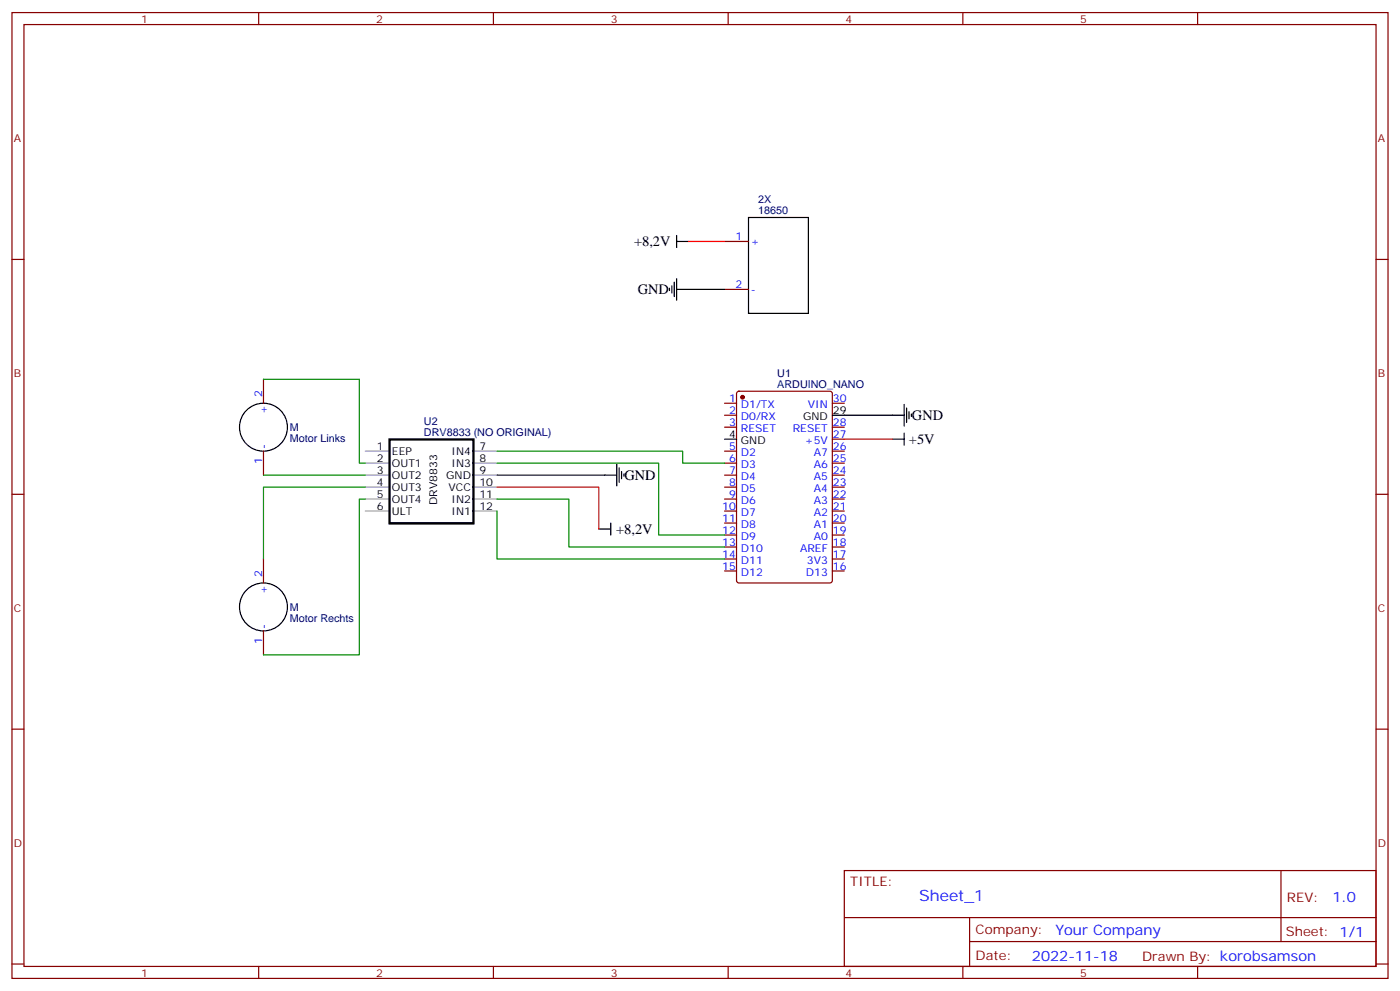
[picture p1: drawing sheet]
<svg xmlns="http://www.w3.org/2000/svg" width="412mm" height="292mm" viewBox="0 0 412 292" stroke-linecap="round" stroke-linejoin="round" font-family="sans-serif">
<g fill="none" stroke="#870000" stroke-width=".35">
<path d="M3.5 3.7h405.4v284.3h-405.4zM7.1 7.2h398.2v277.3h-398.2zM76.2 3.7v3.5M145.3 3.7v3.5M214.5 3.7v3.5M283.6 3.7v3.5M352.8 3.7v3.5M3.5 76.4h3.6M213.4 71.1h7.1M405.3 76.4h3.6M213.4 85.2h7.1M77.6 111.7v7"/>
<path d="M213.4 118.7h3.6M217.2 115.4l.5-.2h26.8l.6 .4 .1 55.3-.5 .7h-27l-.7-.4v-55.3zM245.2 118.7h3.5M77.6 132.8v7.1M213.4 122.2h3.6M213.4 125.8h3.6M213.4 132.8h3.6M213.4 136.3h3.6M213.4 139.9h3.6M245.2 125.8h3.5M245.2 132.8h3.5M245.2 136.3h3.5"/>
<path d="M245.2 139.9h3.5M245.2 129.3h3.5M3.5 145.5h3.6M213.4 143.4h3.6M213.4 146.9h3.6M213.4 150.5h3.6M213.4 154h3.6M213.4 157.5h3.6M245.2 143.4h3.5M245.2 146.9h3.5M245.2 150.5h3.5M245.2 154h3.5"/>
<path d="M245.2 157.5h3.5M405.3 145.5h3.6M77.6 164.6v7M213.4 161h3.6M213.4 164.6h3.6M213.4 168.1h3.6M245.2 161h3.5M245.2 164.6h3.5M245.2 168.1h3.5M77.6 185.7v7.1M3.5 214.7h3.6M405.3 214.7h3.6"/>
<path d="M248.7 256.3h156.6v28.2h-156.6zM377.3 256.3v20.9M248.7 270.1h156.5M285.6 277.2h119.6M285.6 270.1v14.2M3.5 283.8h3.6M76.2 284.5v3.5M145.3 284.5v3.5M214.5 284.5v3.5M283.6 284.5v3.5M352.8 284.5v3.5M405.3 283.8h3.6"/>
</g>
<circle cx="218.7" cy="116.9" r=".53" fill="#870000" stroke="#870000" stroke-width=".35"/>
<g fill="none" stroke="#000" stroke-width=".35">
<path d="M199.3 69.3v3.5M199.3 71.1h3.5M220.5 64h17.6v28.3h-17.6zM197.2 84.8v.7M197.9 84.1v2.2M198.6 83.1v4.2M199.3 85.2h14.1M199.3 82v6.4M266.3 119.1v6.3M146.4 139.9h35.3M181.7 136.7v6.4M182.4 137.8v4.2"/>
<path d="M183.1 138.8v2.1M183.8 139.5v.7M213.4 129.3h3.6M245.2 122.2h21.1M262.8 129.3h3.5M266.3 127.5v3.6M267.1 120.1v4.3M267.8 121.2v2.1M268.5 121.9v.7M176.4 155.8h3.5M179.9 154v3.5"/>
<circle cx="77.6" cy="125.8" r="7.1"/>
<circle cx="77.6" cy="178.7" r="7.1"/>
</g>
<path d="M107.6 139.9h7.1M107.6 136.3h7.1M107.6 132.8h7.1M139.3 139.9h7.1M139.3 136.3h7.1M139.3 132.8h7.1M107.6 150.5h7.1M107.6 146.9h7.1M107.6 143.4h7.1M139.3 150.5h7.1M139.3 146.9h7.1M139.3 143.4h7.1" fill="none" stroke="#999" stroke-width=".35"/>
<path d="M114.8 129.4h24.7v24.7h-24.7z" fill="none" stroke="#000" stroke-width=".71"/>
<path d="M77.6 111.7h28.2v24.6h1.8M77.6 139.9h30M146.4 136.3h47.6v21.2h19.4M146.4 132.8h54.7v3.5h12.3M107.6 143.4h-30v21.2M107.6 146.9h-1.8v45.9h-28.2M146.4 146.9h21.2v14.1h45.8M146.4 150.5v14.1h67" fill="none" stroke="#008700" stroke-width=".35"/>
<path d="M202.8 71.1h10.6M248.7 129.3h14.1M146.4 143.4h30v12.4" fill="none" stroke="#f00" stroke-width=".35"/>
<text font-size="4.6" fill="#00f" x="270.8" y="265.3">Sheet_1</text>
<g font-size="4.2">
<text x="186.8" y="72.5">+8,2V</text>
<text x="187.9" y="86.6">GND</text>
<text x="268.6" y="123.6">GND</text>
<text x="267.8" y="130.7">+5V</text>
<text x="184" y="141.3">GND</text>
<text x="181.5" y="157.1">+8,2V</text>
</g>
<g font-size="4.2" fill="#00f">
<text x="392.5" y="265.6">1.0</text>
<text x="310.9" y="275.1">Your Company</text>
<text x="304" y="282.9">2022-11-18</text>
</g>
<g font-size="3.9" fill="#800">
<text x="250.5" y="260.9">TITLE:</text>
<text x="379.1" y="265.6">REV:</text>
<text x="287.4" y="275.1">Company:</text>
<text x="378.7" y="275.7">Sheet: 1/1</text>
<text x="287.4" y="282.8">Date:</text>
<text x="336.4" y="282.8">Drawn By: korobsamson</text>
</g>
<g font-size="3.2" fill="#800">
<text x="41.6" y="6.7">1</text>
<text x="110.8" y="6.7">2</text>
<text x="179.9" y="6.7">3</text>
<text x="249.1" y="6.7">4</text>
<text x="318.2" y="6.7">5</text>
<text x="4.1" y="41.8">A</text>
<text x="405.9" y="41.8">A</text>
<text x="4.1" y="110.9">B</text>
<text x="405.9" y="110.9">B</text>
<text x="4.1" y="180.1">C</text>
<text x="405.9" y="180.1">C</text>
<text x="4.1" y="249.2">D</text>
<text x="405.9" y="249.2">D</text>
<text x="41.6" y="287.5">1</text>
<text x="110.8" y="287.5">2</text>
<text x="179.9" y="287.5">3</text>
<text x="249.1" y="287.5">4</text>
<text x="318.2" y="287.5">5</text>
</g>
<g font-size="3.2" fill="#000080">
<text x="223.3" y="59.7">2X</text>
<text x="223.3" y="63">18650</text>
<text x="229" y="110.9">U1</text>
<text x="229" y="114.1">ARDUINO_NANO</text>
<text x="124.9" y="125.1">U2</text>
<text x="85.4" y="130.1">Motor Links</text>
<text x="85.4" y="126.9">M</text>
<text x="124.9" y="128.3">DRV8833 (NO ORIGINAL)</text>
<text x="85.4" y="179.8">M</text>
<text x="85.4" y="183">Motor Rechts</text>
</g>
<g font-size="3.2" fill="#00f">
<text x="216.7" y="70.7">1</text>
<text x="221.2" y="72.1">+</text>
<text x="216.7" y="84.8">2</text>
<text x="221.2" y="86.3">-</text>
<text x="77.3" y="116.9" transform="rotate(-90 77.3 116.9)">2</text>
<text x="214.8" y="118.4">1</text>
<text x="245.4" y="118.4">30</text>
<text x="78.7" y="122" transform="rotate(-90 78.7 122)">+</text>
<text x="214.8" y="121.9">2</text>
<text x="214.8" y="125.4">3</text>
<text x="218.3" y="120.1">D1/TX</text>
<text x="218.3" y="123.6">D0/RX</text>
<text x="238" y="120.1">VIN</text>
<text x="245.4" y="125.4">28</text>
<text x="218.3" y="127.2">RESET</text>
<text x="233.5" y="127.2">RESET</text>
<text x="237.1" y="130.7">+5V</text>
<text x="245.4" y="128.9">27</text>
<text x="77.3" y="136.6" transform="rotate(-90 77.3 136.6)">1</text>
<text x="78.7" y="132.1" transform="rotate(-90 78.7 132.1)">-</text>
<text x="214.8" y="132.5">5</text>
<text x="214.8" y="136">6</text>
<text x="218.3" y="134.2">D2</text>
<text x="218.3" y="137.8">D3</text>
<text x="239.7" y="137.8">A6</text>
<text x="239.7" y="134.2">A7</text>
<text x="245.4" y="136">25</text>
<text x="245.4" y="132.5">26</text>
<text x="214.8" y="139.5">7</text>
<text x="214.8" y="143.1">8</text>
<text x="218.3" y="141.3">D4</text>
<text x="239.7" y="141.3">A5</text>
<text x="245.4" y="143.1">23</text>
<text x="245.4" y="139.5">24</text>
<text x="214.8" y="146.6">9</text>
<text x="218.3" y="144.8">D5</text>
<text x="218.3" y="148.3">D6</text>
<text x="239.7" y="148.3">A3</text>
<text x="239.7" y="144.8">A4</text>
<text x="245.4" y="146.6">22</text>
<text x="212.7" y="150.1">10</text>
<text x="212.7" y="153.6">11</text>
<text x="218.3" y="151.9">D7</text>
<text x="218.3" y="155.4">D8</text>
<text x="239.7" y="155.4">A1</text>
<text x="239.7" y="151.9">A2</text>
<text x="245.4" y="153.6">20</text>
<text x="245.4" y="150.1">21</text>
<text x="212.7" y="157.2">12</text>
<text x="212.7" y="160.7">13</text>
<text x="218.3" y="158.9">D9</text>
<text x="239.7" y="158.9">A0</text>
<text x="245.4" y="160.7">18</text>
<text x="245.4" y="157.2">19</text>
<text x="212.7" y="164.2">14</text>
<text x="212.7" y="167.7">15</text>
<text x="218.3" y="162.5">D10</text>
<text x="218.3" y="166">D11</text>
<text x="235.7" y="162.5">AREF</text>
<text x="237.7" y="166">3V3</text>
<text x="245.4" y="167.7">16</text>
<text x="245.4" y="164.2">17</text>
<text x="77.3" y="169.9" transform="rotate(-90 77.3 169.9)">2</text>
<text x="218.3" y="169.5">D12</text>
<text x="237.4" y="169.5">D13</text>
<text x="78.7" y="174.9" transform="rotate(-90 78.7 174.9)">+</text>
<text x="78.7" y="185" transform="rotate(-90 78.7 185)">-</text>
<text x="77.3" y="189.5" transform="rotate(-90 77.3 189.5)">1</text>
</g>
<g font-size="3.2">
<text x="236.6" y="123.6">GND</text>
<text x="245.4" y="121.9">29</text>
<text x="214.8" y="128.9">4</text>
<text x="218.3" y="130.7">GND</text>
<text x="111" y="136.1">2</text>
<text x="111" y="132.5">1</text>
<text x="115.5" y="137.5">OUT1</text>
<text x="115.5" y="134">EEP</text>
<text x="133" y="137.5">IN3</text>
<text x="133" y="134">IN4</text>
<text x="141.2" y="136.1">8</text>
<text x="141.2" y="132.5">7</text>
<text x="111" y="143.1">4</text>
<text x="111" y="139.6">3</text>
<text x="115.5" y="141">OUT2</text>
<text x="131.5" y="141">GND</text>
<text x="141.2" y="143.1">10</text>
<text x="141.2" y="139.6">9</text>
<text x="111" y="146.7">5</text>
<text x="115.5" y="148.1">OUT4</text>
<text x="115.5" y="144.5">OUT3</text>
<text x="128.8" y="148.7" transform="rotate(-90 128.8 148.7)">DRV8833</text>
<text x="132.1" y="144.5">VCC</text>
<text x="133" y="148.1">IN2</text>
<text x="141.2" y="146.7">11</text>
<text x="111" y="150.2">6</text>
<text x="115.5" y="151.6">ULT</text>
<text x="133" y="151.6">IN1</text>
<text x="141.2" y="150.2">12</text>
</g>
</svg>
